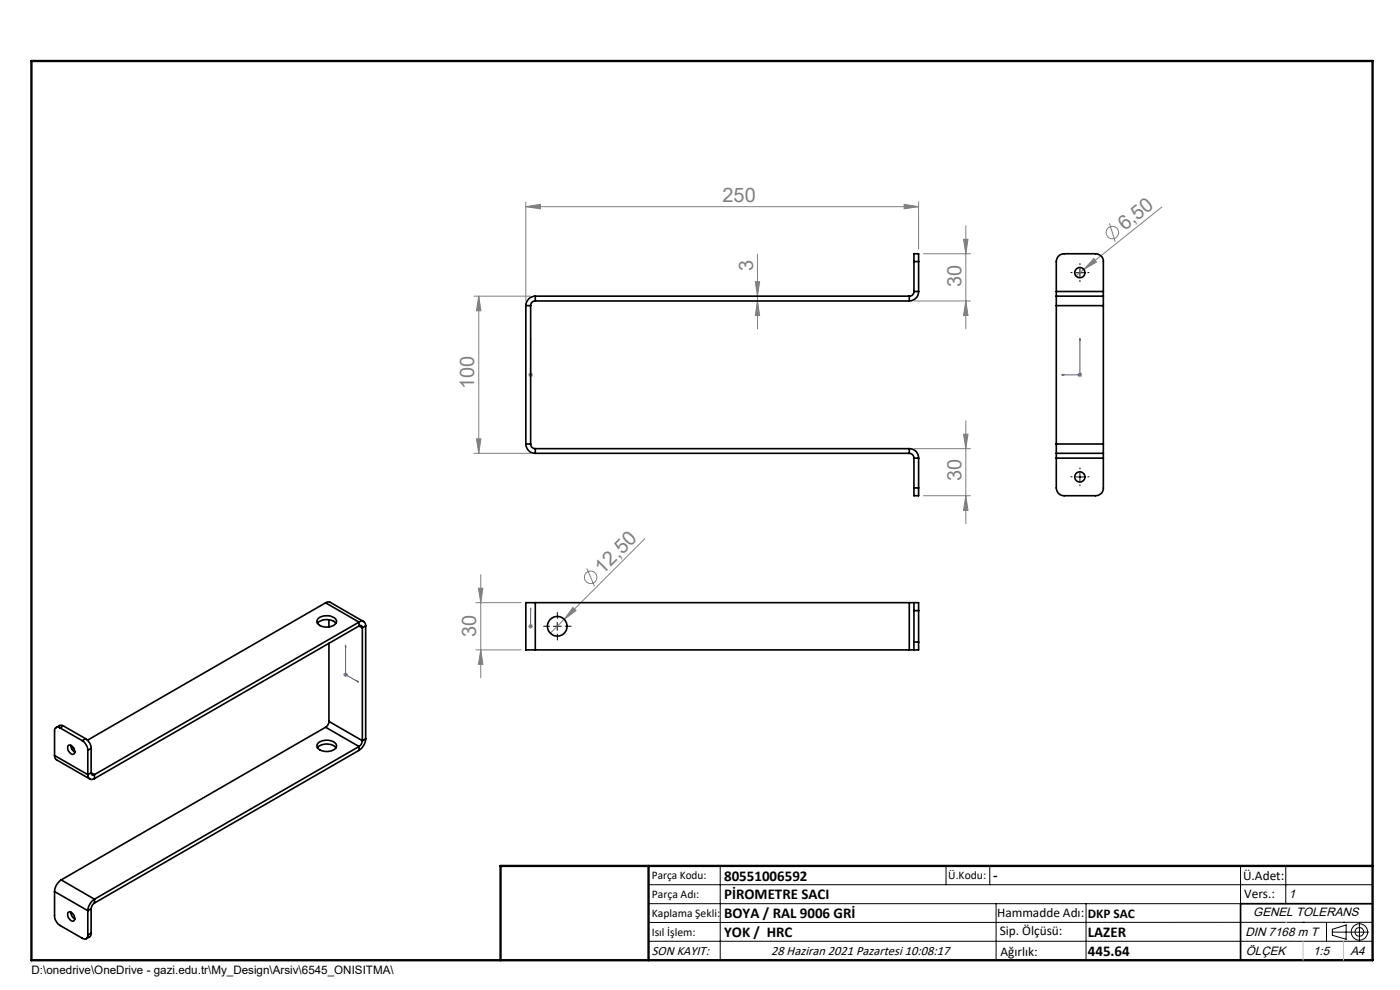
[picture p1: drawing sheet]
<svg xmlns="http://www.w3.org/2000/svg" width="297mm" height="210mm" viewBox="0 0 297 210" stroke-linecap="round" stroke-linejoin="round" font-family="sans-serif">
<g fill="none" stroke="#808080" stroke-width=".21">
<path d="M111.5 43.8l3.2-.5v1zM111.5 42.8v21M111.5 43.8h83.4M160.2 59.8h.9l-.4 3zM160.7 53.9v15.9M191.8 43.3l3.1 .5-3.1 .5zM194.9 42.8v10M195.9 53.8h10M204.4 50.8h1l-.5 3zM204.9 47.9v21.9M229.9 57.1l-1.7 1.4M232.1 54.8l.5 .8-2.7 1.5z"/>
<path d="M235.4 47.4l1.2 3.9M246.5 43.9l-16.6 13.2M100.5 62.8h12.1M101.6 62.8l.4 3.1h-.9zM101.6 62.8v33.4M112 79.5h1.1M112.2 79.2l.7 .7M112.6 79v1M112.9 79.2l-.7 .7M160.7 63.8l.4 3.1h-.9zM193.9 63.8h12M204.9 63.8l.5 3.1h-1z"/>
<path d="M228.6 79.5h1M228.7 79.2l.7 .7M229.1 79v1M229.4 79.2l-.7 .7M100.5 96.2h12.1M101.1 93.1h.9l-.4 3.1zM193.9 95.2h12M204.4 92.1h1l-.5 3.1zM204.9 89.2v21.9M136.8 114.3l-20.1 20M195.9 105.2h10M204.9 105.2l.5 3.1h-1z"/>
<path d="M101 137.9h9.6M101 127.8h9.6M101.5 124.8h.9l-.4 3zM102 121.9v21.9M102 137.9l.4 3h-.9zM112 132.8h1.1M112.2 132.5l.7 .7M112.6 132.4v.9M112.9 132.5l-.7 .7M121.5 128.9l.7 .6-2.5 1.9zM124.5 120.6l1.6 3.7M72.8 143.1h1"/>
<path d="M73 142.8l.7 .7M73.3 142.6v1M73.7 142.8l-.7 .7"/>
<circle cx="236" cy="49.3" r="1.32"/>
<circle cx="125.3" cy="122.5" r="1.32"/>
</g>
<g fill="none" stroke="#000" stroke-width=".21">
<path d="M228.2 57.8h1.7M229.1 57v1.7M228.2 101.2h1.7M229.1 100.3v1.7M117.4 132.8h1.7M118.2 132v1.7M137.6 187.7h153.6M137.6 191.7h153.6M137.6 199.7h153.6M152.8 183.7v20M200.7 183.7v4M210 183.7v4"/>
<path d="M211.3 191.7v12M230.4 191.7v12M263.2 183.7v20M272.8 183.7v8M276.4 195.6h.1M281.4 195.6v4.1M282.6 197.7h7.8M282.6 197.1l3-.9v3l-3-.8zM285 195.6h.1M288.4 195.8v3.8M291.2 195.6l-153.6 .1"/>
<circle cx="288.4" cy="197.7" r="1.74"/>
<circle cx="288.4" cy="197.7" r=".93"/>
</g>
<g fill="none" stroke="#00f" stroke-width=".21">
<path d="M112.6 79.4v.2zM112.6 71.8v.4v-.4M112.6 71.8v7.7M112.6 79.5h.1M225.2 79.5l.4-.1v.2zM229.1 71.8l.1 .4h-.2zM229.1 71.8v7.7h-3.9M73.3 136.8l.1 .4-.2-.1zM73.3 136.8v6.3l2.7 1.6M112.6 129v.4v-.4M112.6 132.7v.3zM112.6 132.8h.1"/>
<path d="M112.6 129v3.8M75.8 144.5l.2 .2-.2-.1z"/>
</g>
<path d="M227.4 57.8h-.2M229.1 56.1v-.2M229.1 59.5v.2M230.8 57.8h.2M229.1 99.5v-.3M227.4 101.1h-.2M229.1 102.8v.3M230.8 101.1h.2M116.6 132.8h-1.3M118.2 131.2v-1.3M118.2 134.5v1.3M119.9 132.8h1.3" fill="none" stroke="#000" stroke-width=".21" stroke-dasharray="15.2 1.3 1.3 1.3"/>
<path d="M106.2 203.7h185" fill="none" stroke="#000" stroke-width=".25"/>
<path d="M291.2 191.7h-28v12" fill="none" stroke="#000" stroke-width=".35"/>
<path d="M6.7 12.9h284.5v190.8h-284.5zM137.6 183.7v20M291.2 183.7h-185v20" fill="none" stroke="#000" stroke-width=".5"/>
<path d="M272.8 195.6h.1M276.4 199.7v4M285 199.7v4" fill="none" stroke="#c0c0c0" stroke-width=".21"/>
<g fill="#00f">
<path d="M75.8 144.5l.2 .2-.2-.1zM73.3 136.8l.1 .4-.2-.1zM112.6 79.4v.2zM112.6 71.8v.4z"/>
<path d="M112.6 129v.4zM112.6 132.7v.3z"/>
<path d="M225.2 79.5l.4 .1v-.2zM229.1 71.8l-.1 .4h.2z"/>
</g>
<g fill="#808080">
<path d="M232.1 54.8l.5 .8-2.7 1.5z"/>
<path d="M121.5 128.9l.7 .6-2.5 1.9z"/>
<path d="M111.5 43.8l3.2-.5v1zM191.8 43.3l3.1 .5-3.1 .5z"/>
<path d="M102 137.9l.4 3h-.9zM101.5 124.8h.9l-.4 3z"/>
<path d="M101.6 62.8l.4 3.1h-.9zM101.1 93.1h.9l-.4 3.1zM204.4 92.1h1l-.5 3.1zM204.9 105.2l.5 3.1h-1z"/>
<path d="M160.7 63.8l.4 3.1h-.9zM160.2 59.8h.9l-.4 3z"/>
<path d="M204.4 50.8h1l-.5 3zM204.9 63.8l.5 3.1h-1z"/>
</g>
<g fill="none" stroke="#000" stroke-width=".35">
<path d="M193.9 55.5v-1.7h1v1.7M193.9 55.5v6.3M193.9 55.5h1M194.9 55.5v6.3M111.5 64.8v29.4M111.5 64.8h1.1M112.6 64.8v29.4M113.6 62.8a2.05 2.05 0 0 0-2.1 2M113.6 63.8a.96 .96 0 0 0-1 1M113.6 62.8v1M113.6 63.8h79.3M113.6 62.8h79.3"/>
<path d="M192.9 62.8v1M193.9 61.8a.96 .96 0 0 1-1 1M193.9 61.8h1M194.9 61.8a1.99 1.99 0 0 1-2 2M224.1 62.8v2M224.1 61.8v1M224.1 61.8v-6.3a1.69 1.69 0 0 1 1.6-1.7h6.7a1.63 1.63 0 0 1 1.7 1.7v6.3M224.1 62.8h10M224.1 64.8h10M224.1 61.8h10M224.1 64.8v29.4M234.1 62.8v2"/>
<path d="M234.1 61.8v1M234.1 64.8v29.4M111.5 94.2a1.99 1.99 0 0 0 2.1 2M111.5 94.2h1.1M112.6 94.2a.96 .96 0 0 0 1 1M113.6 96.2h79.3M113.6 95.2v1M113.6 95.2h79.3M192.9 95.2a1.93 1.93 0 0 1 2 2M192.9 96.2a1.02 1.02 0 0 1 1 1M192.9 95.2v1M193.9 97.2h1"/>
<path d="M193.9 97.2v6.3M194.9 97.2v6.3M224.1 94.2v2M224.1 96.2v1M224.1 97.2v6.3a1.63 1.63 0 0 0 1.6 1.7h6.7a1.57 1.57 0 0 0 1.7-1.7v-6.3M224.1 96.2h10M224.1 97.2h10M224.1 94.2h10M234.1 94.2v2M234.1 96.2v1M193.9 103.5v1.7h1v-1.7M193.9 103.5h1"/>
<path d="M67.3 132.2a2.85 2.85 0 0 1 4 0M67.5 131.2a2.84 2.84 0 0 1 3.8 .3 1.28 1.28 0 0 1-1.3 1.5 2.18 2.18 0 0 1-2.8-1.1zM69.1 127.9l.5-.2 .5 .1 7.1 4.1M69.1 127.9l-50.5 29.1M69.1 127.9l7.1 4.1M69.8 131.5v1.5M69.8 136.4v16.6M76.2 132a.86 .86 0 0 1 1-.1 .86 .86 0 0 1 .4 .9M76.2 132.8a.42 .42 0 0 1 .5-.1 .42 .42 0 0 1 .2 .5M76.2 132l-56.2 32.3M76.2 132v.8M76.2 132.8l-56.2 32.4"/>
<path d="M76.2 132.8l.7 .4M76.9 133.2v23.9M77.6 132.8l-.7 .4M77.6 132.8v23.9M113.6 127.8h-2.1v10.1h2.1M113.6 127.8v10.1M113.6 127.8h79.3M113.6 137.9h79.3M192.9 127.8h1M192.9 137.9h1M192.9 127.8v10.1M193.9 127.8h1v1.7"/>
<path d="M193.9 127.8v1.7M193.9 136.2v1.7M193.9 129.5v6.7M193.9 129.5h1M193.9 136.2h1M194.9 136.2v1.7h-1M194.9 129.5v6.7M12.7 154.4a.72 .72 0 0 0-.8-.1 .72 .72 0 0 0-.3 .8v5.2M12.7 154.4l4.8 2.7M13.4 154l-.6-.2-.9 .5M13.4 154l-.7 .4M13.4 154l4.8 2.7"/>
<path d="M14.5 158.1a1.2 1.2 0 0 1 1.3 1.6l-.1 .2a1.29 1.29 0 0 1-1.2-1.8zM15 158.1a1.66 1.66 0 0 0 .9 1.4M15.6 158.7l-.3 .2M17.5 157.1a2.71 2.71 0 0 1 1.1 2.1M18.2 156.7a2.46 2.46 0 0 1 1.1 2M18.2 156.7l-.7 .4M18.6 159.2v5.1M19.3 158.7l-.7 .5M19.3 158.7v5.2M67.3 158.6a2.76 2.76 0 0 1 4 0M67.5 157.6a2.84 2.84 0 0 1 3.8 .3 1.25 1.25 0 0 1-1.3 1.4 2.21 2.21 0 0 1-2.8-1zM69.1 154.3l7.1 4.1"/>
<path d="M69.1 154.3l-56.1 32.3M69.8 153a1.6 1.6 0 0 1-.7 1.3M69.8 153l7.1 4.1M76.2 158.4v.8M76.2 158.4l-56.2 32.3M76.2 159.2l-56.2 32.3M76.9 157.1a1.6 1.6 0 0 1-.7 1.3M77.6 156.7a3.2 3.2 0 0 1-1.4 2.5M77.6 156.7l-.7 .4M11.6 160.3l.1 .5 .3 .4 7 4M11.6 160.3l7 4M18.6 164.3a.88 .88 0 0 0 .4 .9 .88 .88 0 0 0 1 0"/>
<path d="M19.3 163.9a.42 .42 0 0 0 .2 .5 .42 .42 0 0 0 .5-.1M19.3 163.9l-.7 .4M19.3 163.9l.7 .4M20 164.3v.9M11.6 189.1v5.2a2.71 2.71 0 0 0 1.1 2l4.8 2.7a.7 .7 0 0 0 .8 .1 .7 .7 0 0 0 .3-.7M11.6 189.1l7 4.1M13 186.6a3.2 3.2 0 0 0-1.4 2.5M13 186.6l7 4.1M14.5 193.5a1.2 1.2 0 0 1 1.3 1.5l-.1 .3a1.29 1.29 0 0 1-1.2-1.8zM15 193.5a1.66 1.66 0 0 0 .9 1.4M18.6 193.2v5.2M19.3 197.9l-.1 .7-.9 .5"/>
<path d="M19.3 192.8v5.1M19.3 192.8l-.7 .4M19.3 197.9l-.7 .5M20 190.7a3.2 3.2 0 0 0-1.4 2.5M20 191.5a1.6 1.6 0 0 0-.7 1.3M20 190.7v.8"/>
<circle cx="229.1" cy="57.8" r="1.07"/>
<circle cx="229.1" cy="101.2" r="1.08"/>
<circle cx="118.2" cy="132.8" r="2.08"/>
</g>
<g font-size="4.2" fill="#808080">
<text x="153.3" y="42.9">250</text>
<text x="238.6" y="49" transform="rotate(-39 238.6 49)">6,50</text>
<text x="159.8" y="57.4" transform="rotate(-90 159.8 57.4)">3</text>
<text x="204" y="60.9" transform="rotate(-90 204 60.9)">30</text>
<text x="100.6" y="82.5" transform="rotate(-90 100.6 82.5)">100</text>
<text x="204" y="102.1" transform="rotate(-90 204 102.1)">30</text>
<text x="127.9" y="121.9" transform="rotate(-45 127.9 121.9)">12,50</text>
<text x="101" y="135.1" transform="rotate(-90 101 135.1)">30</text>
</g>
<g font-size="3.2">
<text x="153.6" y="186.8">80551006592</text>
<text x="153.6" y="190.8">PİROMETRE SACI</text>
<text x="210.7" y="186.6">-</text>
<text x="153.6" y="194.8">BOYA / RAL 9006 GRİ</text>
<text x="153.6" y="198.8">YOK / HRC</text>
<text x="230.8" y="198.7">LAZER</text>
<text x="230.8" y="202.8">445.64</text>
</g>
<g font-size="2.8">
<text x="263.7" y="186.7">Ü.Adet:</text>
<text x="263.9" y="190.5">Vers.:</text>
<text x="211.5" y="194.5">Hammadde Adı:</text>
<text x="230.8" y="194.7">DKP SAC</text>
<text x="138.3" y="202.6">SON KAYIT:</text>
<text x="163.6" y="202.6">28 Haziran 2021 Pazartesi 10:08:17</text>
<text x="212.1" y="198.4">Sip. Ölçüsü:</text>
<text x="212.2" y="202.7">Ağırlık:</text>
</g>
<g font-size="2.6">
<text x="273.4" y="190.4">1</text>
<text x="265.9" y="194.4">GENEL TOLERANS</text>
<text x="264.2" y="198.5">DIN 7168 m T</text>
<text x="264.3" y="202.6">ÖLÇEK</text>
<text x="278.5" y="202.6">1:5</text>
<text x="286.5" y="202.6">A4</text>
</g>
<g font-size="2.5">
<text x="138.3" y="186.4">Parça Kodu:</text>
<text x="138.3" y="190.5">Parça Adı:</text>
<text x="201.2" y="186.5">Ü.Kodu:</text>
<text x="138.3" y="194.5">Kaplama Şekli:</text>
<text x="138.3" y="198.6">Isıl İşlem:</text>
<text x="6.7" y="206.7">D:\onedrive\OneDrive - gazi.edu.tr\My_Design\Arsiv\6545_ONISITMA\</text>
</g>
</svg>
